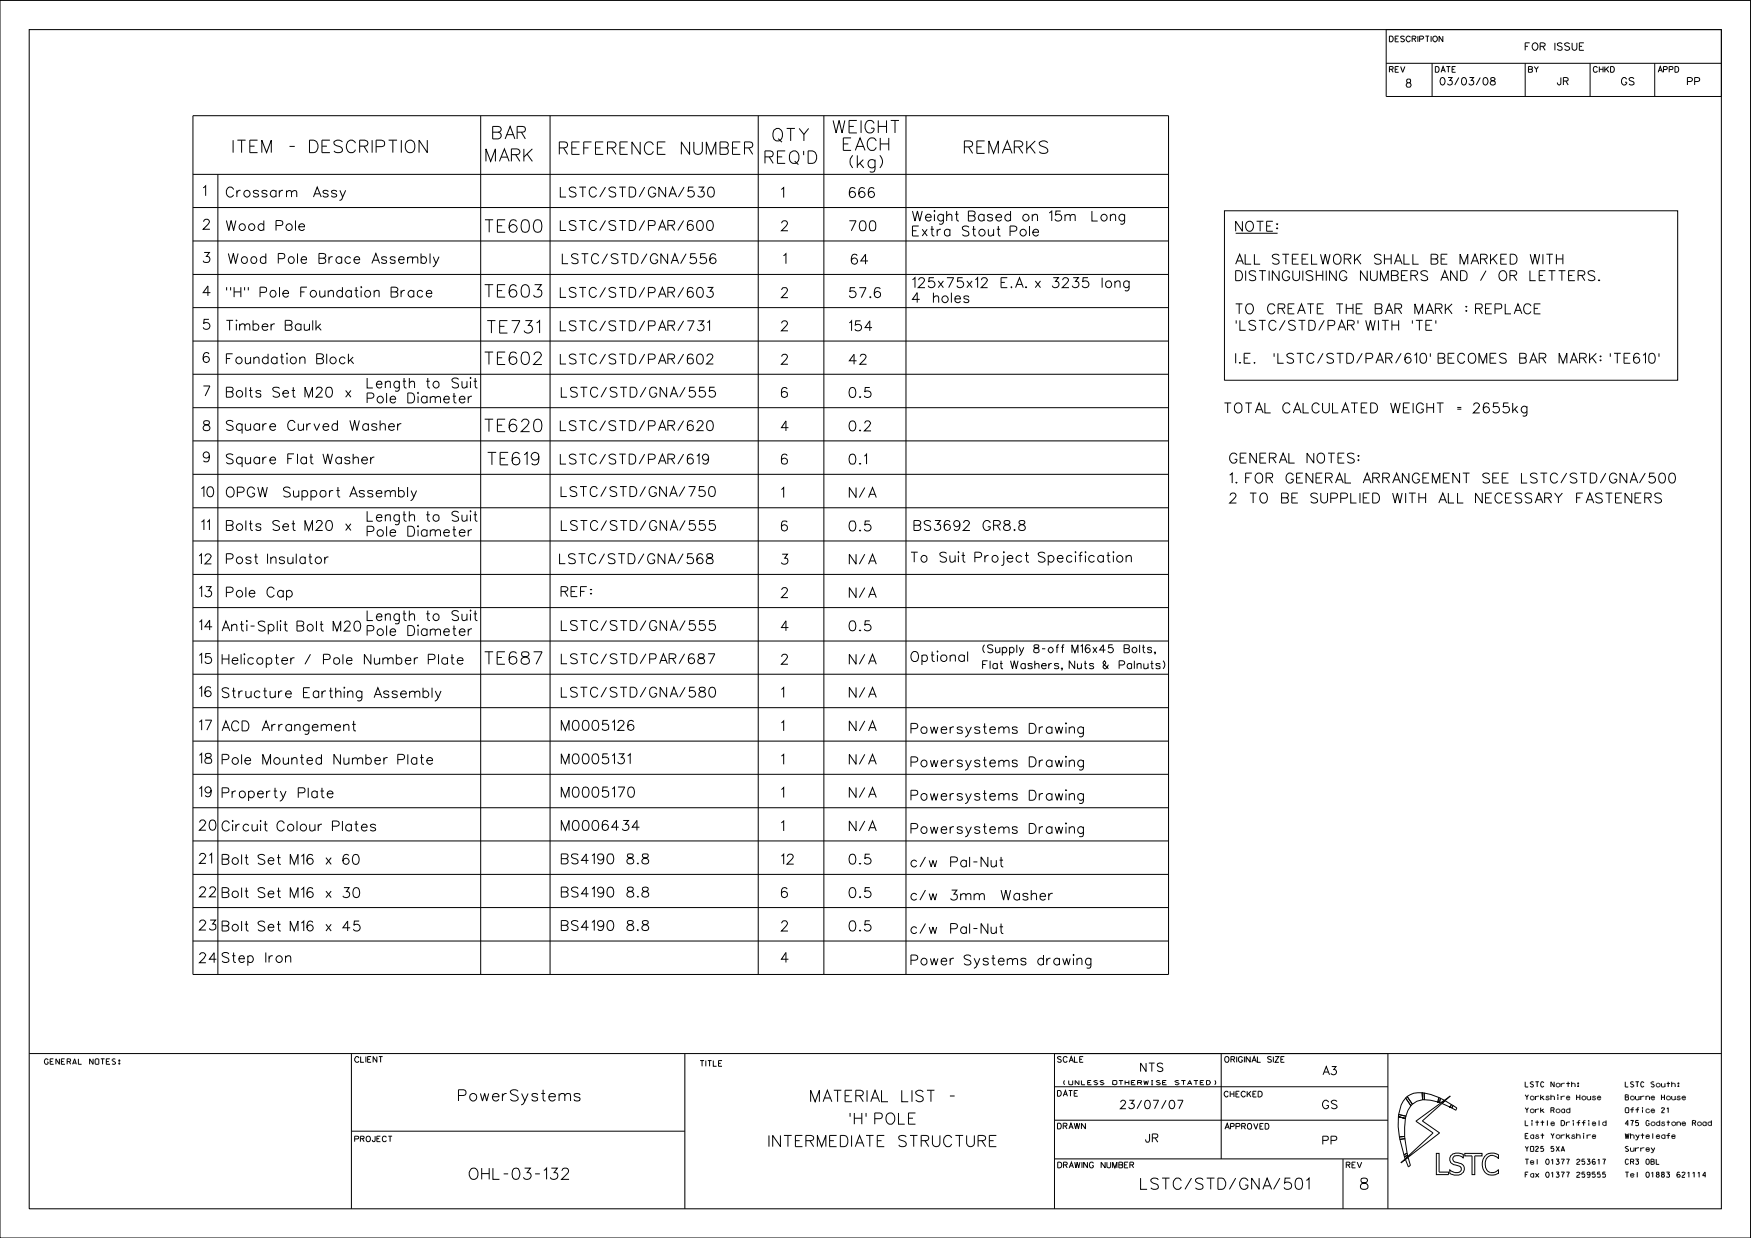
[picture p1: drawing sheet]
<svg xmlns="http://www.w3.org/2000/svg" width="297mm" height="210mm" viewBox="0 0 297 210" stroke-linecap="round" stroke-linejoin="round" font-family="sans-serif">
<g fill="none" stroke="#000" stroke-width=".17">
<path d="M0 .1h296.9v209.9h-296.9zM5 5h287v200h-287zM32.7 19.6h165.5v145.7h-165.5zM81.5 19.6v145.7M93.3 19.6v145.7M128.6 19.6v145.7M139.7 19.6v145.7M153.7 19.6v145.7M235.1 10.7h56.9M235.1 5h56.9v11.4h-56.9zM242.9 10.7v5.7M258.7 10.7v5.7"/>
<path d="M264.8 13.1l-.1 1.2-.3 .1-.2-.4M265.2 13.7h.7v-.4l-.7-.2v1.3M265.6 13.7l.4 .7M269.7 10.7v5.7M280.7 10.7v5.7M286.2 13.8l.7-.1 .2-.3-.3-.3h-.6v1.3M287.4 13.8h.6l.2-.1v-.4l-.2-.2h-.6v1.3M32.7 29.6h165.5M32.7 35.2h165.5M37 29.6v135.7M158.4 35.8h.2zM207.7 35.8h76.9v28.7h-76.9z"/>
<path d="M209.6 39.6h7.1M32.7 40.9h165.5M32.7 46.6h165.5M32.7 52.2h165.5M32.7 57.9h165.5M40 54.3h.2zM61.3 48.6v.2zM32.7 63.5h165.5M32.7 69.2h165.5M32.7 74.8h165.5M48.6 60h.1zM79.8 64v.2z"/>
<path d="M133.5 66a.52 .52 0 0 0-.7-.2 1.99 1.99 0 0 0-.2 1.4 .52 .52 0 0 0 .8 .2 .52 .52 0 0 0-.1-.9 .52 .52 0 0 0-.8 .4M133.5 77.3a.52 .52 0 0 0-.7-.2 1.53 1.53 0 0 0 0 1.6 .52 .52 0 0 0 .7-.2 .52 .52 0 0 0-.3-.7 .52 .52 0 0 0-.7 .4M32.7 80.5h165.5M32.7 86.1h165.5M32.7 91.8h165.5M32.7 97.4h165.5M79.8 86.6v.2zM162.6 93.6v.2zM170.2 93.7h.1zM182.4 93.6v.2zM184.1 93.6v.2zM188.8 93.6v.2z"/>
<path d="M32.7 103.1h165.5M32.7 108.7h165.5M32.7 114.4h165.5M41.4 110.9v.2zM41.9 105.3v.1zM47.5 105.4h.2zM58.4 116.6v.1zM79.8 103.5v.2zM159 110.4v.2zM32.7 120h165.5M32.7 125.7h165.5M32.7 131.3h165.5"/>
<path d="M32.7 137h165.5M39.5 139.2v.1zM44.1 139.3h.2zM180.8 122.6v.2zM180.8 128.3v.2zM180.8 134v.1zM180.8 139.6v.2zM32.7 142.6h165.5M32.7 148.3h165.5M32.7 154h165.5M32.7 159.6h165.5M5 178.7h287"/>
<path d="M59.6 178.7v26.3M116.2 178.7v26.3M178.9 178.7v26.3M182.1 161.9v.2zM207.1 178.7v17.9M235.4 178.7v26.3M59.6 191.9h56.6M178.9 190h56.5M178.9 184.3h56.5M178.9 196.6h56.5M227.8 196.6v8.4M237.2 189.4v1.7l.2 1.8"/>
<path d="M237.2 189.4l1.2 .3M237.2 189.4h.1M237.2 189v.4M237.2 189h.1M237.2 189l1.3 .3M237.4 192.9h.1M237.4 192.9v.4M237.4 193.3h.1M237.4 193.3l.7 2.6M238.1 195.9l.1 .3M238.1 195.9h.1M238.2 196.2h.1"/>
<path d="M238.3 192.8h.1M238.3 192.8l-.9 .1M238.3 192.8v.4M238.3 193.2h.1M238.3 193.2l-.9 .1M238.3 193.2l.4 2.4M238.4 189.7l-.1 3.1M238.4 189.7h.1M238.4 186.3l-.7 1.1-.5 1.6M238.4 186.3l.9 1.3M238.4 186.3h.1M238.5 189.3h.1"/>
<path d="M238.5 189.3l-.1 .4M238.7 186l-.3 .3M238.7 186h.1M238.7 186l.9 1.3M238.7 195.6l-.6 .3M238.7 195.6l.1 .6-.5 .4-.1-.4M238.8 196l-.6 .2M238.9 197.9h.1M239.2 197.7l-.4-1.4-.4 .4 .5 1.2M239.2 197.7l-.3 .2M239.2 197.7h.1M239.3 187.6l-.5 .8-.3 .9"/>
<path d="M239.3 187.6h.1M239.6 187.3h.1M239.6 187.3l-.3 .3M240.2 190.2l5.8-4.3-4.7 4.2 2.9 2.1-6.6 5.1 5.5-5.1zM241.2 185.4a3.3 3.3 0 0 0-2.5 .6M241.2 185.4l.1 1.1M241.2 185.4h.1M241.2 185.4h.4M241.3 186.5l-1 .3-.7 .5M241.3 186.5h.3M241.6 185.4l1.1 .3 1.4 .5M241.6 185.4v1.1l1.1 .1 1.2 .3"/>
<path d="M241.6 185.4h.1M243.9 186.9h.1M243.9 186.9l.3 .1M244.1 186.2h.1M244.1 186.2l-.2 .7M244.1 186.2l.9 .4-.7 .5-.1-.1M244.2 187h.1M244.3 186.3l-.1 .7M246 187.8h.1M246 187.8l.3 .1M246.2 187.4l-1.1-.7-.5 .5 1.4 .6M246.2 187.4h.1"/>
<path d="M246.2 187.4l-.2 .4M246.2 187.4l.3 .1M246.3 187.9h.1M246.3 187.9l.6 .4M246.5 187.5h.1M246.5 187.5l-.2 .4M246.5 187.5l.6 .4M246.9 188.3h.1M247.1 187.9h.1M247.1 187.9l-.2 .4"/>
</g>
<g fill="#000">
<path d="M243.7 186.8h.3v.3h-.3z" fill-rule="evenodd"/>
<path d="M245.8 187.7h.3v.3h-.3z" fill-rule="evenodd"/>
</g>
<text font-size="3.6" x="243.2" y="199.3">LSTC</text>
<g font-size="2.1">
<text x="83.6" y="23.6">BAR</text>
<text x="131.1" y="23.9">QTY</text>
<text x="141.3" y="22.6">WEIGHT</text>
<text x="39.5" y="25.9">ITEM - DESCRIPTION</text>
<text x="82.4" y="27.4">MARK</text>
<text x="94.9" y="26.2">REFERENCE NUMBER</text>
<text x="129.7" y="27.7">REQ’D</text>
<text x="143.1" y="25.5">EACH</text>
<text x="144.1" y="28.5">(kg)</text>
<text x="163.6" y="26">REMARKS</text>
<text x="82.2" y="39.4">TE600</text>
<text x="82.2" y="50.4">TE603</text>
<text x="82.6" y="56.5">TE731</text>
<text x="82.2" y="61.8">TE602</text>
<text x="82.2" y="73.2">TE620</text>
<text x="82.7" y="78.9">TE619</text>
<text x="82.2" y="112.7">TE687</text>
</g>
<g font-size="1.9">
<text x="77.8" y="186.8">PowerSystems</text>
<text x="137.5" y="186.9">MATERIAL LIST -</text>
<text x="144.1" y="190.7">’H’ POLE</text>
<text x="130.4" y="194.5">INTERMEDIATE STRUCTURE</text>
<text x="79.6" y="200.1">OHL-03-132</text>
<text x="193.5" y="201.8">LSTC/STD/GNA/501</text>
<text x="230.8" y="201.8">8</text>
</g>
<g font-size="1.7">
<text x="34.5" y="33.2">1</text>
<text x="38.4" y="33.4">Crossarm Assy</text>
<text x="95" y="33.4">LSTC/STD/GNA/530</text>
<text x="132.5" y="33.5">1</text>
<text x="144.1" y="33.5">666</text>
<text x="34.5" y="38.9">2</text>
<text x="38.4" y="39.1">Wood Pole</text>
<text x="95" y="39.1">LSTC/STD/PAR/600</text>
<text x="132.5" y="39.2">2</text>
<text x="144.1" y="39.2">700</text>
<text x="154.8" y="37.5">Weight Based on 15m Long</text>
<text x="154.8" y="40">Extra Stout Pole</text>
<text x="209.6" y="39.2">NOTE:</text>
<text x="34.5" y="44.5">3</text>
<text x="38.8" y="44.7">Wood Pole Brace Assembly</text>
<text x="95.4" y="44.7">LSTC/STD/GNA/556</text>
<text x="132.9" y="44.8">1</text>
<text x="144.4" y="44.8">64</text>
<text x="209.6" y="44.8">ALL STEELWORK SHALL BE MARKED WITH</text>
<text x="209.6" y="47.6">DISTINGUISHING NUMBERS AND / OR LETTERS.</text>
<text x="34.5" y="50.2">4</text>
<text x="38.4" y="50.4">&quot;H&quot; Pole Foundation Brace</text>
<text x="95" y="50.4">LSTC/STD/PAR/603</text>
<text x="132.5" y="50.5">2</text>
<text x="144.1" y="50.5">57.6</text>
<text x="154.8" y="48.8">125x75x12 E.A. x 3235 long</text>
<text x="154.8" y="51.3">4 holes</text>
<text x="209.6" y="53.2">TO CREATE THE BAR MARK : REPLACE</text>
<text x="34.5" y="55.8">5</text>
<text x="38.4" y="56.1">Timber Baulk</text>
<text x="95" y="56.1">LSTC/STD/PAR/731</text>
<text x="132.5" y="56.1">2</text>
<text x="144.1" y="56.1">154</text>
<text x="209.6" y="56">’LSTC/STD/PAR’ WITH ’TE’</text>
<text x="34.5" y="61.5">6</text>
<text x="38.4" y="61.7">Foundation Block</text>
<text x="62.3" y="65.8">Length to Suit</text>
<text x="95" y="61.8">LSTC/STD/PAR/602</text>
<text x="132.5" y="61.8">2</text>
<text x="144.1" y="61.8">42</text>
<text x="209.6" y="61.6">I.E.</text>
<text x="215.7" y="61.6">’LSTC/STD/PAR/610’ BECOMES BAR MARK: ’TE610’</text>
<text x="34.5" y="67.2">7</text>
<text x="38.4" y="67.4">Bolts Set M20 x</text>
<text x="62.3" y="68.4">Pole Diameter</text>
<text x="95.2" y="67.4">LSTC/STD/GNA/555</text>
<text x="144.1" y="67.4">0.5</text>
<text x="207.7" y="70.1">TOTAL CALCULATED WEIGHT = 2655kg</text>
<text x="34.5" y="73.1">8</text>
<text x="38.4" y="73">Square Curved Washer</text>
<text x="95" y="73.1">LSTC/STD/PAR/620</text>
<text x="132.5" y="73.1">4</text>
<text x="144.1" y="73.1">0.2</text>
<text x="34.5" y="78.4">9</text>
<text x="38.4" y="78.7">Square Flat Washer</text>
<text x="95" y="78.7">LSTC/STD/PAR/619</text>
<text x="144.1" y="78.7">0.1</text>
<text x="208.6" y="78.5">GENERAL NOTES:</text>
<text x="208.6" y="81.9">1. FOR GENERAL ARRANGEMENT SEE LSTC/STD/GNA/500</text>
<text x="34.2" y="89.9">11</text>
<text x="34.2" y="84.3">10</text>
<text x="38.4" y="84.3">OPGW Support Assembly</text>
<text x="38.4" y="90">Bolts Set M20 x</text>
<text x="62.3" y="88.4">Length to Suit</text>
<text x="95.2" y="84.2">LSTC/STD/GNA/750</text>
<text x="95.2" y="90">LSTC/STD/GNA/555</text>
<text x="132.5" y="84.4">1</text>
<text x="144.1" y="84.4">N/A</text>
<text x="155" y="90">BS3692 GR8.8</text>
<text x="208.6" y="85.3">2 TO BE SUPPLIED WITH ALL NECESSARY FASTENERS</text>
<text x="33.8" y="95.6">12</text>
<text x="38.4" y="95.6">Post Insulator</text>
<text x="62.3" y="91">Pole Diameter</text>
<text x="94.9" y="95.6">LSTC/STD/GNA/568</text>
<text x="132.5" y="95.7">3</text>
<text x="132.5" y="90.1">6</text>
<text x="144.1" y="95.7">N/A</text>
<text x="144.1" y="90.1">0.5</text>
<text x="154.5" y="95.4">To Suit Project Specification</text>
<text x="33.8" y="101.2">13</text>
<text x="38.4" y="101.3">Pole Cap</text>
<text x="95.2" y="101.2">REF:</text>
<text x="132.5" y="101.4">2</text>
<text x="144.1" y="101.4">N/A</text>
<text x="33.8" y="106.9">14</text>
<text x="37.7" y="107">Anti-Split Bolt M20</text>
<text x="62.3" y="105.3">Length to Suit</text>
<text x="62.3" y="107.8">Pole Diameter</text>
<text x="95.2" y="106.9">LSTC/STD/GNA/555</text>
<text x="132.5" y="107">4</text>
<text x="144.1" y="107">0.5</text>
<text x="33.8" y="112.5">15</text>
<text x="37.7" y="112.7">Helicopter / Pole Number Plate</text>
<text x="95.2" y="112.6">LSTC/STD/PAR/687</text>
<text x="132.5" y="112.7">2</text>
<text x="144.1" y="112.7">N/A</text>
<text x="154.5" y="112.2">Optional</text>
<text x="33.8" y="118.2">16</text>
<text x="37.7" y="118.3">Structure Earthing Assembly</text>
<text x="95.2" y="118.3">LSTC/STD/GNA/580</text>
<text x="132.5" y="118.3">1</text>
<text x="144.1" y="118.3">N/A</text>
<text x="33.8" y="123.8">17</text>
<text x="37.7" y="124">ACD Arrangement</text>
<text x="95.2" y="123.9">M0005126</text>
<text x="132.5" y="124">1</text>
<text x="144.1" y="124">N/A</text>
<text x="154.5" y="124.4">Powersystems Drawing</text>
<text x="33.8" y="129.5">18</text>
<text x="37.7" y="129.7">Pole Mounted Number Plate</text>
<text x="95.2" y="129.6">M0005131</text>
<text x="132.5" y="129.6">1</text>
<text x="144.1" y="129.6">N/A</text>
<text x="154.5" y="130.1">Powersystems Drawing</text>
<text x="33.8" y="135.2">19</text>
<text x="37.7" y="135.3">Property Plate</text>
<text x="95.2" y="135.2">M0005170</text>
<text x="132.5" y="135.3">1</text>
<text x="144.1" y="135.3">N/A</text>
<text x="154.5" y="135.7">Powersystems Drawing</text>
<text x="33.8" y="140.8">20</text>
<text x="37.7" y="141">Circuit Colour Plates</text>
<text x="95.2" y="140.9">M0006434</text>
<text x="132.5" y="140.9">1</text>
<text x="144.1" y="140.9">N/A</text>
<text x="154.5" y="141.4">Powersystems Drawing</text>
<text x="33.8" y="146.5">21</text>
<text x="37.7" y="146.6">Bolt Set M16 x 60</text>
<text x="95.2" y="146.5">BS4190 8.8</text>
<text x="132.5" y="146.6">12</text>
<text x="144.1" y="146.6">0.5</text>
<text x="154.5" y="147">c/w Pal-Nut</text>
<text x="33.8" y="152.1">22</text>
<text x="37.7" y="152.3">Bolt Set M16 x 30</text>
<text x="95.2" y="152.2">BS4190 8.8</text>
<text x="132.5" y="152.3">6</text>
<text x="144.1" y="152.3">0.5</text>
<text x="154.5" y="152.7">c/w 3mm Washer</text>
<text x="33.8" y="157.8">23</text>
<text x="37.7" y="157.9">Bolt Set M16 x 45</text>
<text x="95.2" y="157.8">BS4190 8.8</text>
<text x="132.5" y="157.9">2</text>
<text x="144.1" y="157.9">0.5</text>
<text x="154.5" y="158.3">c/w Pal-Nut</text>
<text x="33.8" y="163.3">24</text>
<text x="37.7" y="163.3">Step Iron</text>
<text x="132.5" y="163.3">4</text>
<text x="154.5" y="163.7">Power Systems drawing</text>
</g>
<g font-size="1.4">
<text x="238.5" y="14.8">8</text>
<text x="166.6" y="110.7">(Supply 8-off M16x45 Bolts,</text>
<text x="166.6" y="113.4">Flat Washers, Nuts &amp; Palnuts)</text>
<text x="193.5" y="181.8">NTS</text>
<text x="224.4" y="182.3">A3</text>
<text x="190" y="188.1">23/07/07</text>
<text x="224.3" y="188.1">GS</text>
<text x="194.3" y="193.7">JR</text>
<text x="224.4" y="194.1">PP</text>
</g>
<g font-size="1.2">
<text x="258.7" y="8.5">FOR ISSUE</text>
<text x="244.3" y="14.4">03/03/08</text>
<text x="275" y="14.4">GS</text>
</g>
<g font-size="1">
<text x="235.7" y="7.1">DESCRIPTION</text>
<text x="235.7" y="12.3">REV</text>
<text x="243.5" y="12.3">DATE</text>
<text x="259.3" y="12.3">BY</text>
<text x="270.3" y="12.3">CHKD</text>
<text x="281.2" y="12.3">APPD</text>
<text x="7.6" y="180.6">GENERAL NOTES:</text>
<text x="60.2" y="180.2">CLIENT</text>
<text x="118.8" y="180.9">TITLE</text>
<text x="179.4" y="185.9">DATE</text>
<text x="179.4" y="180.2">SCALE</text>
<text x="207.7" y="180.2">ORIGINAL SIZE</text>
<text x="179.4" y="191.5">DRAWN</text>
<text x="207.7" y="186.1">CHECKED</text>
<text x="207.8" y="191.5">APPROVED</text>
<text x="60.2" y="193.7">PROJECT</text>
<text x="179.4" y="198.1">DRAWING NUMBER</text>
<text x="228.4" y="198.1">REV</text>
</g>
<g font-size=".9">
<text x="258.7" y="184.4">LSTC North:</text>
<text x="275.7" y="184.4">LSTC South:</text>
<text x="258.7" y="186.6">Yorkshire House</text>
<text x="258.7" y="188.8">York Road</text>
<text x="258.7" y="190.9">Little Driffield</text>
<text x="275.7" y="186.6">Bourne House</text>
<text x="275.7" y="188.8">Office 21</text>
<text x="275.7" y="190.9">475 Godstone Road</text>
<text x="258.7" y="193.1">East Yorkshire</text>
<text x="258.7" y="195.3">YO25 5XA</text>
<text x="258.7" y="197.5">Tel 01377 253617</text>
<text x="275.7" y="193.1">Whyteleafe</text>
<text x="275.7" y="195.3">Surrey</text>
<text x="275.7" y="197.5">CR3 0BL</text>
<text x="258.7" y="199.7">Fax 01377 259555</text>
<text x="275.7" y="199.7">Tel 01883 621114</text>
</g>
<text font-size=".7" x="180.2" y="184">(UNLESS OTHERWISE STATED)</text>
</svg>
